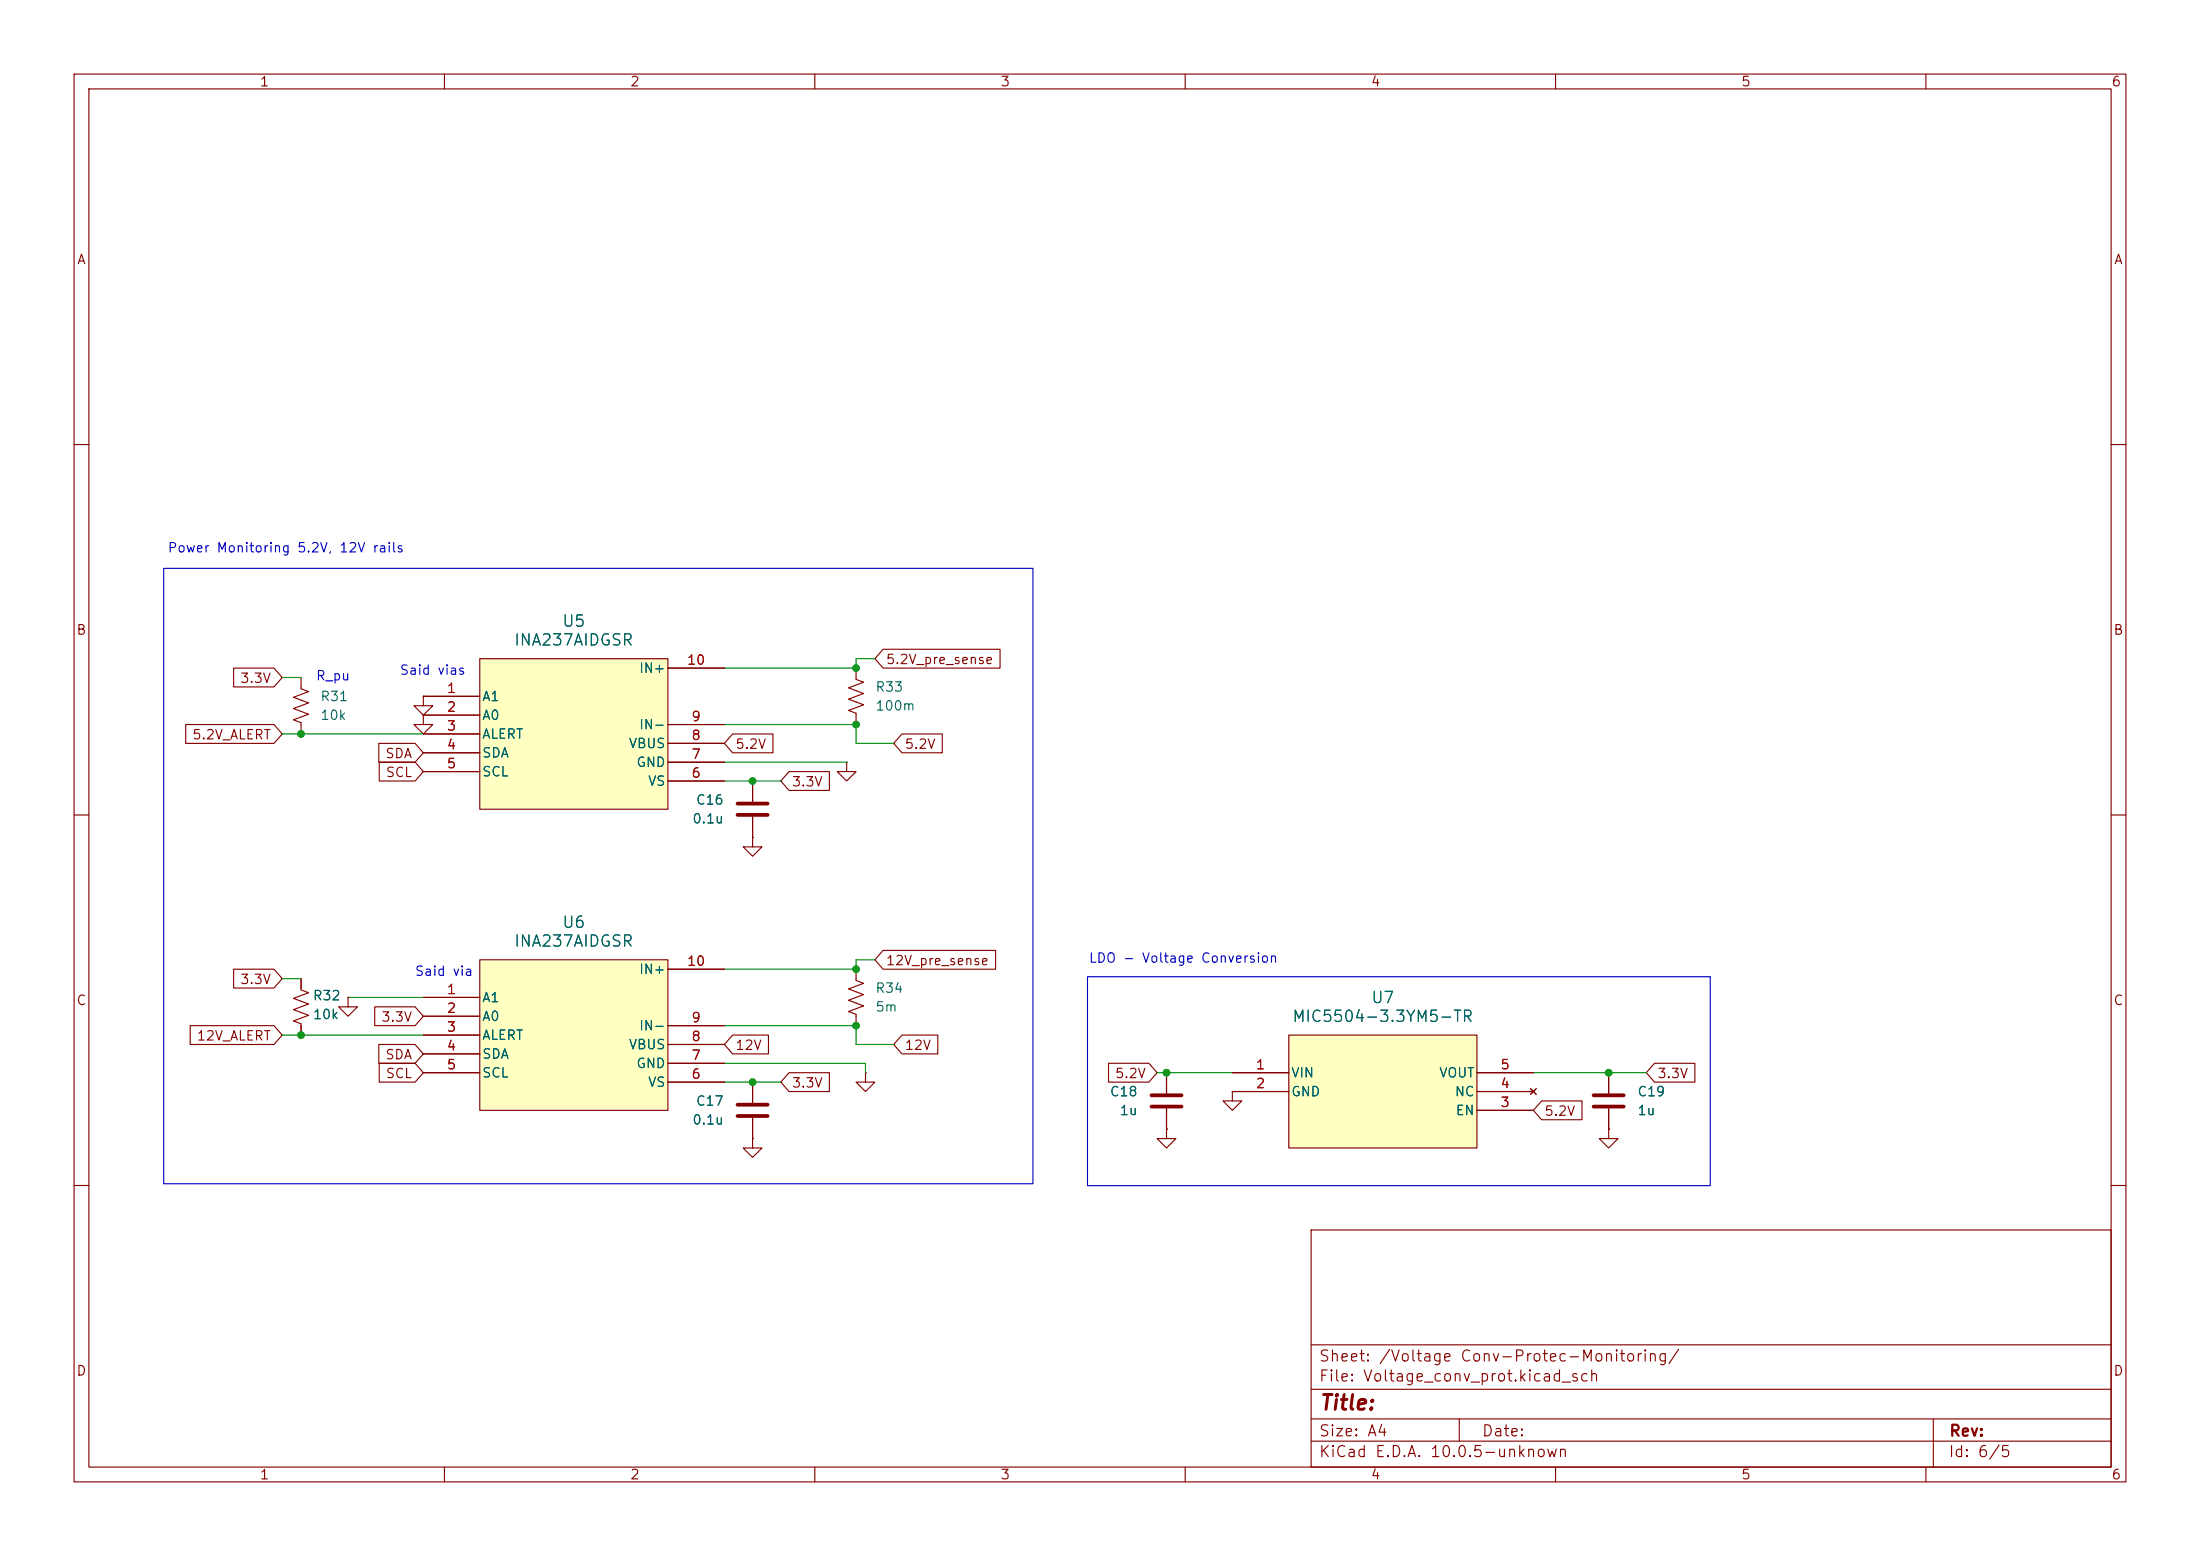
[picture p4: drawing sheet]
<svg xmlns="http://www.w3.org/2000/svg" width="297mm" height="210mm" viewBox="0 0 297 210" stroke-linecap="round" stroke-linejoin="round" font-family="sans-serif">
<g fill="none" stroke="#840000" stroke-width=".15">
<path d="M10 10h277v190h-277zM12 12h273v186h-273zM60 10v2M110 10v2M160 10v2M210 10v2M260 10v2M10 60h2M285 60h2M57.1 94v1.3h1.3l-1.3 1.2-1.2-1.2h1.2M57.1 94h.1M10 110h2"/>
<path d="M285 110h2M157.5 152.4v1.3h1.2l-1.2 1.2-1.3-1.2h1.3M157.5 152.4h.1M157.5 144.8v2.8M157.5 149.6v2.8M166.4 147.3v1.3h1.2l-1.2 1.3-1.3-1.3h1.3M166.4 147.3h.1M217.2 152.4v1.3h1.2l-1.2 1.2-1.3-1.2h1.3M217.2 152.4h.1M10 160h2M177 166h108v32h-108zM285 160h2"/>
<path d="M60 198v2M110 198v2M160 198v2M177 194.5h108M177 191.5h108M177 187.5h108M177 181.5h108M197 191.5v3M210 198v2M260 198v2M261 191.5v6.5"/>
</g>
<path d="M155.4 147.8h4.1M155.4 149.4h4.1" fill="none" stroke="#840000" stroke-width=".51"/>
<path d="M174 139.7h25.4v15.2h-25.4z" fill="#ffffc2"/>
<path d="M115.6 130.8v1.5l1 .4-2 .8 2 .7-2 .8 2 .8-2 .7 1 .4v1.5M174 139.7h25.4v15.2h-25.4zM116.8 144.8v1.3h1.3l-1.3 1.2-1.2-1.2h1.2M116.8 144.8h.1M166.4 144.8h7.6M166.4 147.3h7.6M199.4 144.8h7.6M199.4 147.3h7.6M199.4 149.9h7.6M206.6 146.9l.8 .8M207.4 146.9l-.8 .8" fill="none" stroke="#840000" stroke-width=".15"/>
<path d="M64.8 88.9h25.4v20.3h-25.4z" fill="#ffffc2"/>
<g fill="none" stroke="#840000" stroke-width=".15">
<path d="M57.1 96.5v1.3h1.3l-1.3 1.3-1.2-1.3h1.2M57.1 96.5h.1M57.1 94h7.7M57.1 96.5h7.7M57.1 99.1h7.7M64.8 88.9h25.4v20.3h-25.4zM90.2 97.8h7.6M90.2 90.2h7.6M115.6 90.2v1.5l1 .4-2 .7 2 .8-2 .8 2 .7-2 .8 1 .4v1.5M57.1 101.6h7.7M57.1 104.1h7.7M90.2 105.4h7.6"/>
<path d="M90.2 100.3h7.6M90.2 102.9h7.6M101.6 113v1.3h1.3l-1.3 1.3-1.3-1.3h1.3M101.6 113h.1M101.6 105.4v2.8M101.6 110.2v2.8M114.3 102.9v1.2h1.3l-1.3 1.3-1.3-1.3h1.3M114.3 102.9h.1M101.6 153.7v1.2h1.3l-1.3 1.3-1.3-1.3h1.3M101.6 153.7h.1M101.6 146.1v2.7M101.6 150.9v2.8"/>
<path d="M217.2 144.8v2.8M217.2 149.6v2.8"/>
</g>
<path d="M99.6 108.5h4M99.6 110h4M99.6 149.1h4M99.6 150.6h4M215.1 147.8h4.1M215.1 149.4h4.1" fill="none" stroke="#840000" stroke-width=".51"/>
<path d="M64.8 129.5h25.4v20.4h-25.4z" fill="#ffffc2"/>
<g fill="none" stroke="#840000" stroke-width=".15">
<path d="M25.1 97.8h11.9l1.1 1.3-1.1 1.2h-11.9zM31.5 90.2h5.5l1.1 1.2-1.1 1.3h-5.5zM40.6 91.4v1.6l1.1 .3-2.1 .8 2.1 .8-2.1 .7 2.1 .8-2.1 .8 1 .3v1.6M57.1 94h.1M57.1 96.5h.1M57.1 94h7.7M57.1 96.5h7.7M57.1 99.1h7.7M90.2 97.8h7.6M90.2 90.2h7.6M98.9 99.1h5.4v2.5h-5.4l-1.1-1.3zM119.2 87.6h15.8v2.6h-15.8l-1.1-1.3z"/>
<path d="M121.8 99.1h5.4v2.5h-5.4l-1.2-1.3zM51.1 100.3h4.9l1.1 1.3-1.1 1.3h-4.9zM51.2 102.9h4.8l1.1 1.2-1.1 1.3h-4.8zM57.1 101.6h7.7M57.1 104.1h7.7M90.2 105.4h7.6M90.2 100.3h7.6M90.2 102.9h7.6M101.6 113h.1M101.6 105.4v2.8M101.6 110.2v2.8M106.5 104.1h5.5v2.6h-5.5l-1.1-1.3z"/>
<path d="M25.7 138.4h11.3l1.1 1.3-1.1 1.3h-11.3zM31.5 130.8h5.5l1.1 1.3-1.1 1.3h-5.5zM40.6 132.1v1.5l1.1 .4-2.1 .7 2.1 .8-2.1 .8 2.1 .7-2.1 .8 1 .4v1.5M47 134.6v1.3h1.3l-1.3 1.3-1.3-1.3h1.3M47 134.6h.1M50.6 135.9h5.4l1.1 1.3-1.1 1.2h-5.4zM57.1 134.6h7.7M57.1 137.2h7.7M57.1 139.7h7.7M64.8 129.5h25.4v20.4h-25.4zM90.2 138.4h7.6M90.2 130.8h7.6"/>
<path d="M98.9 139.7h4.8v2.5h-4.8l-1.1-1.2zM119.2 128.3h15.2v2.5h-15.2l-1.1-1.3zM121.8 139.7h4.8v2.5h-4.8l-1.2-1.2zM51.1 141h4.9l1.1 1.2-1.1 1.3h-4.9zM51.2 143.5h4.8l1.1 1.3-1.1 1.3h-4.8zM57.1 142.2h7.7M57.1 144.8h7.7M90.2 146.1h7.6M90.2 141h7.6M90.2 143.5h7.6M101.6 153.7h.1M101.6 146.1v2.7"/>
<path d="M101.6 150.9v2.8M106.5 144.8h5.5v2.5h-5.5l-1.1-1.2zM149.7 143.5h5.4l1.1 1.3-1.1 1.3h-5.4zM157.5 152.4h.1M157.5 144.8v2.8M157.5 149.6v2.8M166.4 147.3h.1M166.4 144.8h7.6M166.4 147.3h7.6M199.4 144.8h7.6M199.4 147.3h7.6M199.4 149.9h7.6"/>
<path d="M206.6 146.9l.8 .8M207.4 146.9l-.8 .8M208.1 148.6h5.5v2.5h-5.5l-1.1-1.2zM217.2 152.4h.1M217.2 144.8v2.8M217.2 149.6v2.8M223.4 143.5h5.4v2.6h-5.4l-1.2-1.3z"/>
</g>
<g fill="none" stroke="#009600" stroke-width=".15">
<path d="M38.1 91.4h2.5M38.1 99.1h19M97.8 97.8h17.8v2.5h5M118.1 88.9h-2.5v1.3h-17.8M97.8 105.4h7.6M97.8 102.9h16.5M38.1 139.7h19M38.1 132.1h2.5M47 134.6h10.1M97.8 138.4h17.8v2.6h5M118.1 129.5h-2.5v1.3h-17.8M97.8 143.5h19v1.3"/>
<path d="M97.8 146.1h7.6M156.2 144.8h10.2M207 144.8h15.2"/>
</g>
<path d="M22.1 76.7h117.3v83.1h-117.3zM146.8 131.8h84.1v28.2h-84.1z" fill="none" stroke="#0000c2" stroke-width=".15"/>
<g fill="#009600" stroke="#009600" stroke-width=".14">
<circle cx="40.6" cy="99.1" r=".46"/>
<circle cx="40.6" cy="139.7" r=".46"/>
<circle cx="157.5" cy="144.8" r=".46"/>
<circle cx="115.6" cy="138.4" r=".46"/>
<circle cx="115.6" cy="90.2" r=".46"/>
<circle cx="115.6" cy="97.8" r=".46"/>
<circle cx="115.6" cy="130.8" r=".46"/>
<circle cx="217.2" cy="144.8" r=".46"/>
<circle cx="101.6" cy="105.4" r=".46"/>
<circle cx="101.6" cy="146.1" r=".46"/>
</g>
<text font-size="2" fill="#840000" x="178" y="190.8">Title:</text>
<g font-size="1.5" fill="#006464">
<text x="69.3" y="87.5">INA237AIDGSR</text>
<text x="75.8" y="85">U5</text>
<text x="75.8" y="125.6">U6</text>
<text x="69.3" y="128.2">INA237AIDGSR</text>
<text x="185" y="135.8">U7</text>
<text x="174.3" y="138.3">MIC5504-3.3YM5-TR</text>
</g>
<g font-size="1.5" fill="#840000">
<text x="178" y="184.1">Sheet: /Voltage Conv-Protec-Monitoring/</text>
<text x="178" y="186.8">File: Voltage_conv_prot.kicad_sch</text>
<text x="178" y="197">KiCad E.D.A. 10.0.5-unknown</text>
<text x="178" y="194.2">Size: A4</text>
<text x="200" y="194.2">Date:</text>
<text x="263" y="197">Id: 6/5</text>
<text x="263" y="194.2">Rev:</text>
</g>
<g font-size="1.3" fill="#840000">
<text x="35" y="12">1</text>
<text x="85" y="12">2</text>
<text x="135" y="12">3</text>
<text x="185" y="12">4</text>
<text x="235" y="12">5</text>
<text x="285" y="12">6</text>
<text x="10.3" y="36">A</text>
<text x="285.3" y="36">A</text>
<text x="10.2" y="86">B</text>
<text x="119.5" y="90">5.2V_pre_sense</text>
<text x="285.2" y="86">B</text>
<text x="32.3" y="92.5">3.3V</text>
<text x="25.9" y="100.1">5.2V_ALERT</text>
<text x="99.2" y="101.4">5.2V</text>
<text x="122.1" y="101.4">5.2V</text>
<text x="51.9" y="102.7">SDA</text>
<text x="52" y="105.2">SCL</text>
<text x="106.8" y="106.5">3.3V</text>
<text x="119.5" y="130.6">12V_pre_sense</text>
<text x="10.2" y="136">C</text>
<text x="32.3" y="133.1">3.3V</text>
<text x="285.2" y="136">C</text>
<text x="26.5" y="140.8">12V_ALERT</text>
<text x="51.4" y="138.2">3.3V</text>
<text x="51.9" y="143.3">SDA</text>
<text x="99.2" y="142">12V</text>
<text x="122.1" y="142">12V</text>
<text x="52" y="145.8">SCL</text>
<text x="106.8" y="147.1">3.3V</text>
<text x="150.4" y="145.8">5.2V</text>
<text x="223.7" y="145.8">3.3V</text>
<text x="208.4" y="150.9">5.2V</text>
<text x="10.2" y="186">D</text>
<text x="285.2" y="186">D</text>
<text x="35" y="200">1</text>
<text x="85" y="200">2</text>
<text x="135" y="200">3</text>
<text x="185" y="200">4</text>
<text x="235" y="200">5</text>
<text x="285" y="200">6</text>
</g>
<g font-size="1.3" fill="#0000c2">
<text x="22.5" y="74.9">Power Monitoring 5.2V, 12V rails</text>
<text x="42.6" y="92.2">R_pu</text>
<text x="53.9" y="91.4">Said vias</text>
<text x="146.9" y="130.3">LDO - Voltage Conversion</text>
<text x="55.9" y="132">Said via</text>
</g>
<g font-size="1.3" fill="#006464">
<text x="43.2" y="94.9">R31</text>
<text x="65" y="94.9">A1</text>
<text x="86.2" y="91.1">IN+</text>
<text x="118.1" y="93.7">R33</text>
<text x="43.2" y="97.5">10k</text>
<text x="65" y="97.5">A0</text>
<text x="65" y="100">ALERT</text>
<text x="84.8" y="101.3">VBUS</text>
<text x="86.2" y="98.8">IN-</text>
<text x="118.1" y="96.2">100m</text>
<text x="65" y="102.6">SDA</text>
<text x="65" y="105.1">SCL</text>
<text x="85.8" y="103.8">GND</text>
<text x="87.4" y="106.4">VS</text>
<text x="93.4" y="111.5">0.1u</text>
<text x="93.9" y="108.9">C16</text>
<text x="86.2" y="131.8">IN+</text>
<text x="42.1" y="135.3">R32</text>
<text x="42.1" y="137.9">10k</text>
<text x="65" y="135.6">A1</text>
<text x="118.1" y="134.3">R34</text>
<text x="118.1" y="136.9">5m</text>
<text x="65" y="138.1">A0</text>
<text x="65" y="140.7">ALERT</text>
<text x="65" y="143.2">SDA</text>
<text x="84.8" y="141.9">VBUS</text>
<text x="86.2" y="139.4">IN-</text>
<text x="65" y="145.7">SCL</text>
<text x="85.8" y="144.5">GND</text>
<text x="87.4" y="147">VS</text>
<text x="93.9" y="149.6">C17</text>
<text x="149.7" y="148.3">C18</text>
<text x="174.2" y="145.7">VIN</text>
<text x="174.2" y="148.3">GND</text>
<text x="194.2" y="145.7">VOUT</text>
<text x="196.3" y="148.3">NC</text>
<text x="221" y="148.3">C19</text>
<text x="93.4" y="152.1">0.1u</text>
<text x="151.1" y="150.8">1u</text>
<text x="196.4" y="150.8">EN</text>
<text x="221" y="150.8">1u</text>
</g>
<g font-size="1.3" fill="#a90000">
<text x="60.2" y="93.8">1</text>
<text x="92.6" y="90">10</text>
<text x="60.2" y="96.4">2</text>
<text x="60.2" y="98.9">3</text>
<text x="60.2" y="101.5">4</text>
<text x="93.2" y="100.2">8</text>
<text x="93.2" y="97.7">9</text>
<text x="60.2" y="104">5</text>
<text x="93.2" y="105.3">6</text>
<text x="93.2" y="102.7">7</text>
<text x="92.6" y="130.7">10</text>
<text x="60.2" y="134.5">1</text>
<text x="60.2" y="137">2</text>
<text x="60.2" y="139.6">3</text>
<text x="60.2" y="142.1">4</text>
<text x="93.2" y="140.8">8</text>
<text x="93.2" y="138.3">9</text>
<text x="93.2" y="143.4">7</text>
<text x="60.2" y="144.6">5</text>
<text x="93.2" y="145.9">6</text>
<text x="169.4" y="144.6">1</text>
<text x="169.4" y="147.2">2</text>
<text x="202.5" y="149.7">3</text>
<text x="202.5" y="147.2">4</text>
<text x="202.5" y="144.6">5</text>
</g>
</svg>
